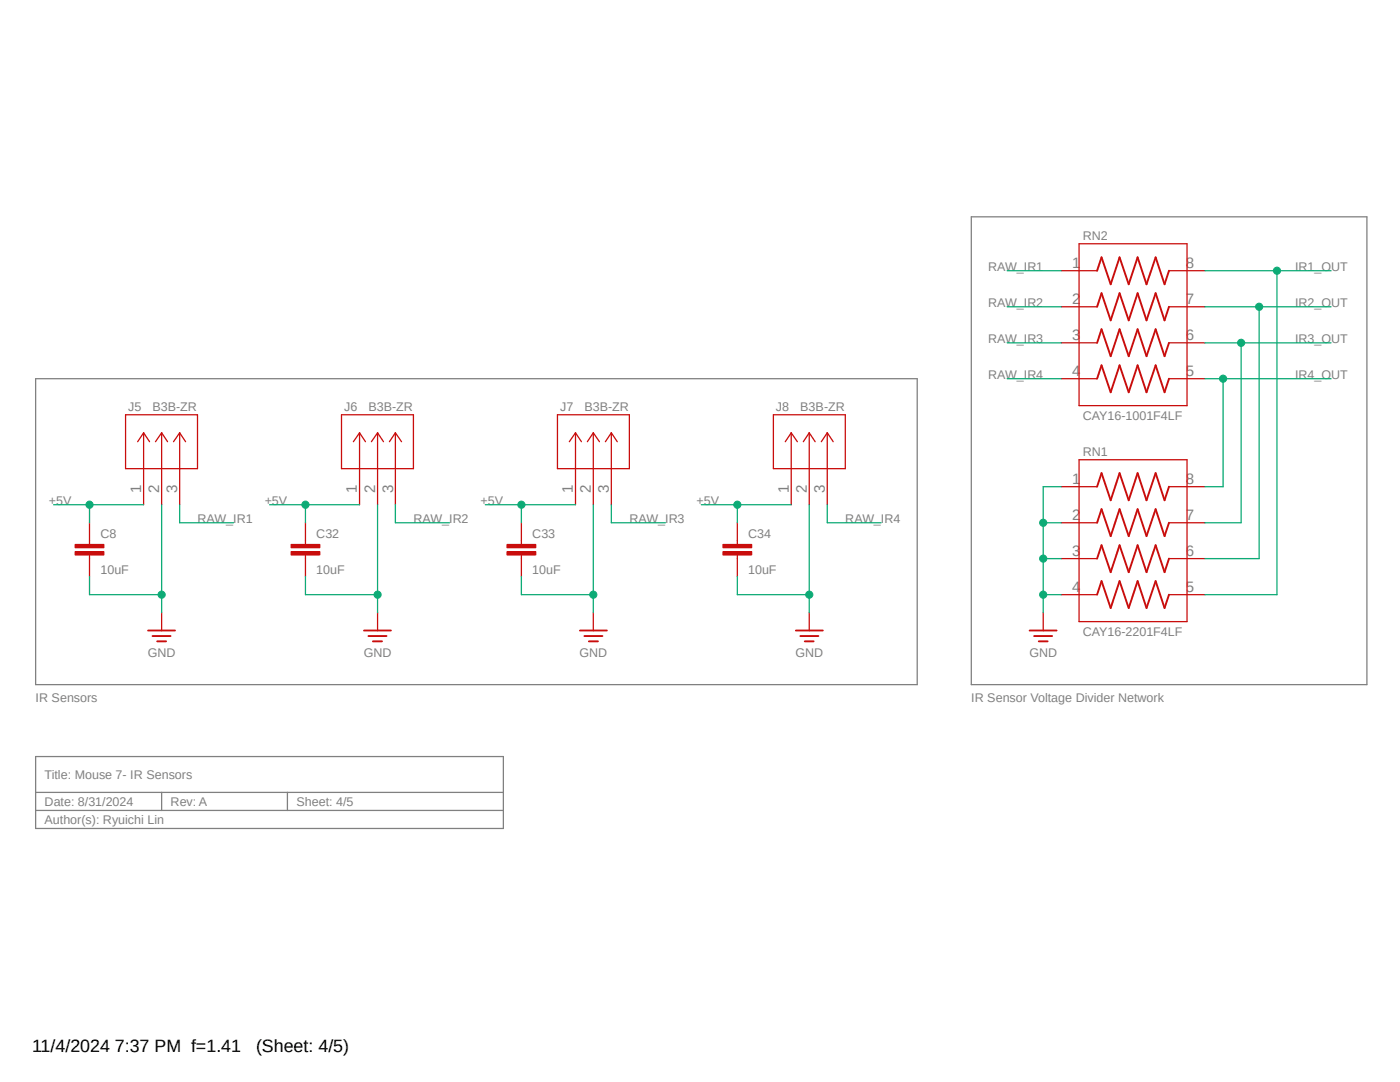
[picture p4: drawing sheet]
<svg xmlns="http://www.w3.org/2000/svg" width="279mm" height="216mm" viewBox="0 0 279 216" stroke-linecap="round" stroke-linejoin="round" font-family="sans-serif">
<path d="M6.4 43.1l266.6 122.4M273 43.1l-266.6 122.4" fill="none" stroke="#fff" stroke-width=".2"/>
<path d="M193.8 43.3h79v93.3h-79zM7.1 75.6h175.9v61h-175.9zM7.1 151h93.4v14.3h-93.4zM7.1 158.1h93.4M32.3 158.1v3.6M57.4 158.1v3.6M7.1 161.7h93.4" fill="none" stroke="#808080" stroke-width=".25"/>
<g fill="none" stroke="#c90d0c" stroke-width=".25">
<path d="M211.8 54h7.1M215.3 48.6h21.6v32.3h-21.6zM233.3 54h7.2M211.8 61.2h7.1M211.8 68.4h7.1M211.8 75.6h7.1M233.3 61.2h7.2M233.3 68.4h7.2M233.3 75.6h7.2M25.1 82.8h14.3v10.7h-14.3zM28.7 86.4v14.3M28.7 86.4l-1.2 1.7"/>
<path d="M28.7 86.4l1.1 1.7M32.3 86.4v14.3M32.3 86.4l-1.3 1.7M32.3 86.4l1.1 1.7M35.9 86.4v14.3M35.9 86.4l-1.3 1.7M35.9 86.4l1.1 1.7M68.2 82.8h14.3v10.7h-14.3zM71.8 86.4v14.3M71.8 86.4l-1.3 1.7M71.8 86.4l1.1 1.7M75.4 86.4v14.3"/>
<path d="M75.4 86.4l-1.3 1.7M75.4 86.4l1.1 1.7M78.9 86.4v14.3M78.9 86.4l-1.2 1.7M78.9 86.4l1.2 1.7M111.3 82.8h14.3v10.7h-14.3zM114.9 86.4v14.3M114.9 86.4l-1.3 1.7M114.9 86.4l1.1 1.7M118.4 86.4v14.3M118.4 86.4l-1.2 1.7M118.4 86.4l1.2 1.7"/>
<path d="M122 86.4v14.3M122 86.4l-1.2 1.7M122 86.4l1.2 1.7M154.3 82.8h14.4v10.7h-14.4zM157.9 86.4v14.3M157.9 86.4l-1.2 1.7M157.9 86.4l1.2 1.7M161.5 86.4v14.3M161.5 86.4l-1.2 1.7M161.5 86.4l1.2 1.7M165.1 86.4v14.3M165.1 86.4l-1.2 1.7"/>
<path d="M165.1 86.4l1.2 1.7M211.8 97.1h7.1M215.3 91.7h21.6v32.3h-21.6zM233.3 97.1h7.2M17.9 107.9v.7M17.9 110.7v.8M211.8 104.3h7.1M211.8 111.5h7.1M211.8 118.7h7.1M233.3 104.3h7.2M233.3 111.5h7.2M233.3 118.7h7.2"/>
<path d="M32.3 122.3v3.5M75.4 122.3v3.5M118.4 122.3v3.5M161.5 122.3v3.5M208.2 122.3v3.5"/>
</g>
<g fill="none" stroke="#c90d0c" stroke-width=".38">
<path d="M218.9 54l.9-2.6 1.9 5.3 1.7-5.3 1.9 5.3 1.7-5.3 1.8 5.3 1.8-5.3 1.8 5.3 .9-2.7M218.9 61.2l.9-2.7 1.9 5.4 1.7-5.4 1.9 5.4 1.7-5.4 1.8 5.4 1.8-5.4 1.8 5.4 .9-2.7M218.9 68.4l.9-2.7 1.9 5.4 1.7-5.4 1.9 5.4 1.7-5.4 1.8 5.4 1.8-5.4 1.8 5.4 .9-2.7M218.9 75.6l.9-2.7 1.9 5.4 1.7-5.4 1.9 5.4 1.7-5.4 1.8 5.4 1.8-5.4 1.8 5.4 .9-2.7M218.9 97.1l.9-2.7 1.9 5.4 1.7-5.4 1.9 5.4 1.7-5.4 1.8 5.4 1.8-5.4 1.8 5.4 .9-2.7M218.9 104.3l.9-2.7 1.9 5.4 1.7-5.4 1.9 5.4 1.7-5.4 1.8 5.4 1.8-5.4 1.8 5.4 .9-2.7M218.9 111.5l.9-2.7 1.9 5.4 1.7-5.4 1.9 5.4 1.7-5.4 1.8 5.4 1.8-5.4 1.8 5.4 .9-2.7M218.9 118.7l.9-2.7 1.9 5.3 1.7-5.3 1.9 5.3 1.7-5.3 1.8 5.3 1.8-5.3 1.8 5.3 .9-2.6M29.5 125.8h5.4M30.4 126.9h3.6M31.4 128h1.7M72.6 125.8h5.4"/>
<path d="M73.5 126.9h3.6M74.4 128h1.8M115.7 125.8h5.4M116.6 126.9h3.6M117.5 128h1.8M158.8 125.8h5.4M159.7 126.9h3.6M160.6 128h1.8M205.5 125.8h5.4M206.4 126.9h3.6M207.3 128h1.8"/>
</g>
<path d="M15 110.1h5.7v.6h-5.7z" fill-rule="evenodd" fill="#c90d0c"/>
<path d="M15 110.1h5.7v.6h-5.7z" fill="none" stroke="#c90d0c" stroke-width=".2"/>
<path d="M15 108.6h5.7v.7h-5.7z" fill-rule="evenodd" fill="#c90d0c"/>
<path d="M15 108.6h5.7v.7h-5.7z" fill="none" stroke="#c90d0c" stroke-width=".2"/>
<path d="M17.9 104.3v3.6M17.9 111.5v3.6M61 107.9v.7M61 110.7v.8" fill="none" stroke="#c90d0c" stroke-width=".25"/>
<path d="M58.1 110.1h5.7v.6h-5.7z" fill-rule="evenodd" fill="#c90d0c"/>
<path d="M58.1 110.1h5.7v.6h-5.7z" fill="none" stroke="#c90d0c" stroke-width=".2"/>
<path d="M58.1 108.6h5.7v.7h-5.7z" fill-rule="evenodd" fill="#c90d0c"/>
<path d="M58.1 108.6h5.7v.7h-5.7z" fill="none" stroke="#c90d0c" stroke-width=".2"/>
<path d="M61 104.3v3.6M61 111.5v3.6M104.1 107.9v.7M104.1 110.7v.8" fill="none" stroke="#c90d0c" stroke-width=".25"/>
<path d="M101.2 110.1h5.7v.6h-5.7z" fill-rule="evenodd" fill="#c90d0c"/>
<path d="M101.2 110.1h5.7v.6h-5.7z" fill="none" stroke="#c90d0c" stroke-width=".2"/>
<path d="M101.2 108.6h5.7v.7h-5.7z" fill-rule="evenodd" fill="#c90d0c"/>
<path d="M101.2 108.6h5.7v.7h-5.7z" fill="none" stroke="#c90d0c" stroke-width=".2"/>
<path d="M104.1 104.3v3.6M104.1 111.5v3.6M147.2 107.9v.7M147.2 110.7v.8" fill="none" stroke="#c90d0c" stroke-width=".25"/>
<path d="M144.3 110.1h5.7v.6h-5.7z" fill-rule="evenodd" fill="#c90d0c"/>
<path d="M144.3 110.1h5.7v.6h-5.7z" fill="none" stroke="#c90d0c" stroke-width=".2"/>
<path d="M144.3 108.6h5.7v.7h-5.7z" fill-rule="evenodd" fill="#c90d0c"/>
<path d="M144.3 108.6h5.7v.7h-5.7z" fill="none" stroke="#c90d0c" stroke-width=".2"/>
<path d="M147.2 104.3v3.6M147.2 111.5v3.6" fill="none" stroke="#c90d0c" stroke-width=".25"/>
<path d="M17.9 115.1v3.6h14.4M32.3 100.7v21.6" fill="none" stroke="#0dab76" stroke-width=".25"/>
<circle cx="32.3" cy="118.7" r=".72" fill="#0dab76"/>
<circle cx="32.3" cy="118.7" r=".72" fill="none" stroke="#0dab76" stroke-width=".2"/>
<path d="M61 115.1v3.6h14.4M75.4 100.7v21.6" fill="none" stroke="#0dab76" stroke-width=".25"/>
<circle cx="75.4" cy="118.7" r=".72" fill="#0dab76"/>
<circle cx="75.4" cy="118.7" r=".72" fill="none" stroke="#0dab76" stroke-width=".2"/>
<path d="M104.1 115.1v3.6h14.3M118.4 100.7v21.6" fill="none" stroke="#0dab76" stroke-width=".25"/>
<circle cx="118.4" cy="118.7" r=".72" fill="#0dab76"/>
<circle cx="118.4" cy="118.7" r=".72" fill="none" stroke="#0dab76" stroke-width=".2"/>
<path d="M147.2 115.1v3.6h14.3M161.5 100.7v21.6" fill="none" stroke="#0dab76" stroke-width=".25"/>
<circle cx="161.5" cy="118.7" r=".72" fill="#0dab76"/>
<circle cx="161.5" cy="118.7" r=".72" fill="none" stroke="#0dab76" stroke-width=".2"/>
<path d="M211.8 97.1h-3.6v25.2M208.2 118.7h3.6" fill="none" stroke="#0dab76" stroke-width=".25"/>
<circle cx="208.2" cy="118.7" r=".72" fill="#0dab76"/>
<circle cx="208.2" cy="118.7" r=".72" fill="none" stroke="#0dab76" stroke-width=".2"/>
<path d="M208.2 111.5h3.6" fill="none" stroke="#0dab76" stroke-width=".25"/>
<circle cx="208.2" cy="111.5" r=".72" fill="#0dab76"/>
<circle cx="208.2" cy="111.5" r=".72" fill="none" stroke="#0dab76" stroke-width=".2"/>
<path d="M208.2 104.3h3.6" fill="none" stroke="#0dab76" stroke-width=".25"/>
<circle cx="208.2" cy="104.3" r=".72" fill="#0dab76"/>
<circle cx="208.2" cy="104.3" r=".72" fill="none" stroke="#0dab76" stroke-width=".2"/>
<path d="M10.7 100.7h18M17.9 100.7v3.6" fill="none" stroke="#0dab76" stroke-width=".25"/>
<circle cx="17.9" cy="100.7" r=".72" fill="#0dab76"/>
<circle cx="17.9" cy="100.7" r=".72" fill="none" stroke="#0dab76" stroke-width=".2"/>
<path d="M53.8 100.7h18M61 100.7v3.6" fill="none" stroke="#0dab76" stroke-width=".25"/>
<circle cx="61" cy="100.7" r=".72" fill="#0dab76"/>
<circle cx="61" cy="100.7" r=".72" fill="none" stroke="#0dab76" stroke-width=".2"/>
<path d="M96.9 100.7h18M104.1 100.7v3.6" fill="none" stroke="#0dab76" stroke-width=".25"/>
<circle cx="104.1" cy="100.7" r=".72" fill="#0dab76"/>
<circle cx="104.1" cy="100.7" r=".72" fill="none" stroke="#0dab76" stroke-width=".2"/>
<path d="M140 100.7h17.9M147.2 100.7v3.6" fill="none" stroke="#0dab76" stroke-width=".25"/>
<circle cx="147.2" cy="100.7" r=".72" fill="#0dab76"/>
<circle cx="147.2" cy="100.7" r=".72" fill="none" stroke="#0dab76" stroke-width=".2"/>
<path d="M201 54h10.8M201 61.2h10.8M201 68.4h10.8M201 75.6h10.8M240.5 75.6h25.1M244.1 75.6v21.5h-3.6M35.9 100.7v3.6h10.7M78.9 100.7v3.6h10.8M122 100.7v3.6h10.8M165.1 100.7v3.6h10.8" fill="none" stroke="#0dab76" stroke-width=".25"/>
<circle cx="244.1" cy="75.6" r=".72" fill="#0dab76"/>
<circle cx="244.1" cy="75.6" r=".72" fill="none" stroke="#0dab76" stroke-width=".2"/>
<path d="M240.5 68.4h25.1M247.7 68.4v35.9h-7.2" fill="none" stroke="#0dab76" stroke-width=".25"/>
<circle cx="247.7" cy="68.4" r=".72" fill="#0dab76"/>
<circle cx="247.7" cy="68.4" r=".72" fill="none" stroke="#0dab76" stroke-width=".2"/>
<path d="M240.5 61.2h25.1M251.3 61.2v50.3h-10.8" fill="none" stroke="#0dab76" stroke-width=".25"/>
<circle cx="251.3" cy="61.2" r=".72" fill="#0dab76"/>
<circle cx="251.3" cy="61.2" r=".72" fill="none" stroke="#0dab76" stroke-width=".2"/>
<path d="M240.5 54h25.1M254.8 54v64.7h-14.3" fill="none" stroke="#0dab76" stroke-width=".25"/>
<circle cx="254.9" cy="54" r=".72" fill="#0dab76"/>
<circle cx="254.9" cy="54" r=".72" fill="none" stroke="#0dab76" stroke-width=".2"/>
<g font-size="3.6">
<text x="6.4" y="209.9">11/4/2024 7:37 PM f=1.41</text>
<text x="51.1" y="209.9">(Sheet: 4/5)</text>
</g>
<g font-size="3" fill="#808080">
<text x="214" y="53.6">1</text>
<text x="236.6" y="53.6">8</text>
<text x="214" y="60.7">2</text>
<text x="236.6" y="60.7">7</text>
<text x="214" y="67.9">3</text>
<text x="236.6" y="67.9">6</text>
<text x="214" y="75.1">4</text>
<text x="236.7" y="75.1">5</text>
<text x="28.2" y="98.5" transform="rotate(-90 28.2 98.5)">1</text>
<text x="31.8" y="98.5" transform="rotate(-90 31.8 98.5)">2</text>
<text x="35.3" y="98.5" transform="rotate(-90 35.3 98.5)">3</text>
<text x="71.2" y="98.5" transform="rotate(-90 71.2 98.5)">1</text>
<text x="74.8" y="98.5" transform="rotate(-90 74.8 98.5)">2</text>
<text x="78.4" y="98.5" transform="rotate(-90 78.4 98.5)">3</text>
<text x="114.3" y="98.5" transform="rotate(-90 114.3 98.5)">1</text>
<text x="117.9" y="98.5" transform="rotate(-90 117.9 98.5)">2</text>
<text x="121.5" y="98.5" transform="rotate(-90 121.5 98.5)">3</text>
<text x="157.4" y="98.5" transform="rotate(-90 157.4 98.5)">1</text>
<text x="161" y="98.5" transform="rotate(-90 161 98.5)">2</text>
<text x="164.6" y="98.5" transform="rotate(-90 164.6 98.5)">3</text>
<text x="214" y="96.6">1</text>
<text x="236.6" y="96.6">8</text>
<text x="214" y="103.8">2</text>
<text x="236.6" y="103.8">7</text>
<text x="214" y="111">3</text>
<text x="236.6" y="111">6</text>
<text x="214" y="118.2">4</text>
<text x="236.7" y="118.2">5</text>
</g>
<g font-size="2.5" fill="#808080">
<text x="216.1" y="47.9">RN2</text>
<text x="197.2" y="54">RAW_IR1</text>
<text x="258.4" y="54">IR1_OUT</text>
<text x="197.2" y="61.2">RAW_IR2</text>
<text x="258.4" y="61.2">IR2_OUT</text>
<text x="197.2" y="68.4">RAW_IR3</text>
<text x="258.4" y="68.4">IR3_OUT</text>
<text x="197.2" y="75.6">RAW_IR4</text>
<text x="258.5" y="75.6">IR4_OUT</text>
<text x="25.6" y="82.1">J5</text>
<text x="30.4" y="82">B3B-ZR</text>
<text x="68.7" y="82.1">J6</text>
<text x="73.5" y="82">B3B-ZR</text>
<text x="111.8" y="82.1">J7</text>
<text x="116.6" y="82">B3B-ZR</text>
<text x="154.8" y="82.1">J8</text>
<text x="159.7" y="82">B3B-ZR</text>
<text x="216.1" y="83.8">CAY16-1001F4LF</text>
<text x="216.1" y="91">RN1</text>
<text x="9.8" y="100.7">+5V</text>
<text x="52.8" y="100.7">+5V</text>
<text x="95.9" y="100.7">+5V</text>
<text x="139" y="100.7">+5V</text>
<text x="20" y="107.4">C8</text>
<text x="39.4" y="104.3">RAW_IR1</text>
<text x="63.1" y="107.4">C32</text>
<text x="82.5" y="104.3">RAW_IR2</text>
<text x="106.2" y="107.4">C33</text>
<text x="125.6" y="104.3">RAW_IR3</text>
<text x="149.3" y="107.4">C34</text>
<text x="168.7" y="104.3">RAW_IR4</text>
<text x="20" y="114.5">10uF</text>
<text x="63.1" y="114.5">10uF</text>
<text x="106.2" y="114.5">10uF</text>
<text x="149.3" y="114.5">10uF</text>
<text x="29.5" y="131.2">GND</text>
<text x="72.6" y="131.2">GND</text>
<text x="115.7" y="131.2">GND</text>
<text x="158.8" y="131.2">GND</text>
<text x="205.4" y="131.2">GND</text>
<text x="216.1" y="126.9">CAY16-2201F4LF</text>
<text x="7.1" y="140.2">IR Sensors</text>
<text x="193.8" y="140.2">IR Sensor Voltage Divider Network</text>
<text x="8.9" y="155.5">Title: Mouse 7- IR Sensors</text>
<text x="8.9" y="160.8">Date: 8/31/2024</text>
<text x="34" y="160.8">Rev: A</text>
<text x="59.2" y="160.8">Sheet: 4/5</text>
<text x="8.9" y="164.4">Author(s): Ryuichi Lin</text>
</g>
</svg>
